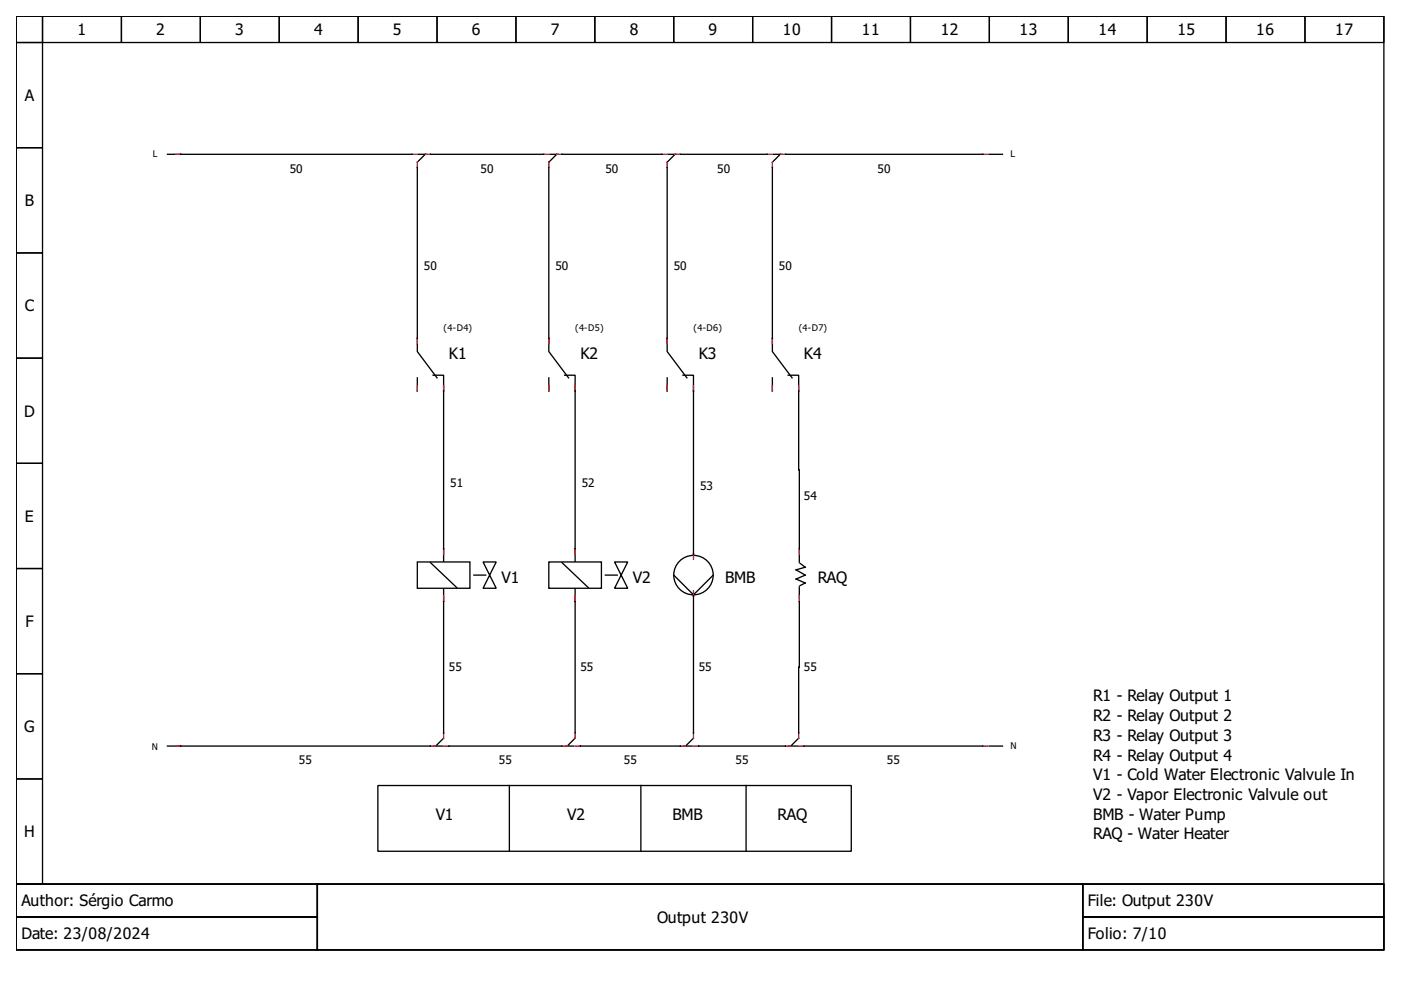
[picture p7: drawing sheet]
<svg xmlns="http://www.w3.org/2000/svg" width="297mm" height="210mm" viewBox="0 0 297 210" stroke-linecap="round" stroke-linejoin="round" font-family="sans-serif">
<g fill="none" stroke="#000" stroke-width=".28">
<path d="M3.4 3.4h290v184.1h-290zM3.4 3.4h5.6v5.6h-5.6zM3.4 9h5.6v22.3h-5.6zM9 3.4h16.7v5.6h-16.7zM25.7 3.4h16.8v5.6h-16.8zM42.5 3.4h16.7v5.6h-16.7zM59.2 3.4h16.7v5.6h-16.7zM75.9 3.4h16.8v5.6h-16.8zM92.7 3.4h16.7v5.6h-16.7zM109.4 3.4h16.7v5.6h-16.7zM126.1 3.4h16.7v5.6h-16.7zM142.8 3.4h16.8v5.6h-16.8z"/>
<path d="M159.6 3.4h16.7v5.6h-16.7zM176.3 3.4h16.7v5.6h-16.7zM193 3.4h16.8v5.6h-16.8zM209.8 3.4h16.7v5.6h-16.7zM226.5 3.4h16.7v5.6h-16.7zM243.2 3.4h16.8v5.6h-16.8zM260 3.4h16.7v5.6h-16.7zM276.7 3.4h16.7v5.6h-16.7zM3.4 31.3h5.6v22.3h-5.6zM35.5 32.7h2.8M3.4 53.6h5.6v22.3h-5.6zM3.4 75.9h5.6v22.3h-5.6z"/>
<path d="M88.5 71.7v2.8l4.2 5.6M91.8 79.6h2.3v3.3M116.4 71.7v2.8l4.1 5.6M119.7 79.6h2.2v3.3M3.4 98.2h5.6v22.3h-5.6zM88.5 80.1v2.8M116.4 80.1v2.8M121.9 116.4v11.1M3.4 120.5h5.6v22.3h-5.6zM3.4 142.8h5.6v22.4h-5.6zM92.1 158.2h1.7M94.1 156.5l-1.7 1.7"/>
<path d="M3.4 165.2h5.6v22.3h-5.6zM80.1 166.5h100.4v14h-100.4zM108 166.5v14M135.9 166.5v14M158.2 166.5v14M3.4 187.5h290v13.9h-290zM3.4 187.5h63.9v6.9h-63.9zM3.4 194.4h63.9v7h-63.9zM67.3 187.5h162.3v13.9h-162.3zM229.6 187.5h63.8v6.9h-63.8zM229.6 194.4h63.8v7h-63.8z"/>
</g>
<path d="M37.2 32.7h1.1M88.5 71.7v1.2M116.4 71.7v1.2M88.5 81.8v1.1M94.1 81.8v1.1M116.4 81.8v1.1M121.9 81.8v1.1M91.3 158.2h1.1M94.1 155.4v1.1M94.1 158.2h1.1" fill="none" stroke="#f00" stroke-width=".28"/>
<path d="M38.3 32.7h.1M88.5 71.7h.1M116.4 71.7h.1M88.5 82.9h.1M94.1 82.9h.1M116.4 82.9h.1M121.9 82.9h.1M91.3 158.2h.1M94.1 155.4h.1M95.2 158.2h.1" fill="none" stroke="#00f" stroke-width=".28"/>
<path d="M116.4 119.1h11.1v5.6h-11.1z" fill-rule="evenodd" fill="#fff" stroke="#000" stroke-width=".28"/>
<g fill="none" stroke="#000" stroke-width=".28">
<path d="M141.7 32.7h1.7M143.1 32.7l-1.6 1.7M209.8 32.7h2.8M94.1 116.4v11.1M119.1 119.3l5.6 5.3M130.3 119.1h2.8l-1.4 2.8zM169.5 116.9v2.3M169.6 119.4l1.1 .9-1.9 .5 1.9 1.1-1.9 .9 1.9 .8-1.1 .6M128.3 121.9h2.6M131.7 121.9l1.4 2.8h-2.8zM169.5 124.4v2.5M35.5 158.2h2.8"/>
<path d="M120 158.2h1.7M121.9 156.5l-1.6 1.7M145.1 158.2h1.7M147 156.5l-1.6 1.7M167.4 158.2h1.7M169.3 156.5l-1.6 1.7"/>
</g>
<g fill="none" stroke="#f00" stroke-width=".28">
<path d="M140.3 32.7h1.2M141.5 34.4v1.1M143.1 32.7h1.1M208.4 32.7h1.1M121.9 116.4v1.1M169.5 116.4v1.1M121.9 126.4v1.1M169.5 126.4v1.1M37.2 158.2h1.1M119.1 158.2h1.2M121.9 155.4v1.1M121.9 158.2h1.2"/>
<path d="M144.2 158.2h1.2M147 158.2h1.1M147 155.4v1.1M166.5 158.2h1.2M169.3 158.2h1.2M169.3 155.4v1.1"/>
</g>
<g fill="none" stroke="#00f" stroke-width=".28">
<path d="M140.3 32.7h.1M141.5 35.5h.1M144.2 32.7h.1M208.4 32.7h.1M121.9 116.4h.1M169.5 116.4h.1M121.9 127.5h.1M169.5 127.5h.1M38.3 158.2h.1M119.1 158.2h.1M121.9 155.4h.1M123.1 158.2h.1"/>
<path d="M144.2 158.2h.1M147 155.4h.1M148.1 158.2h.1M166.5 158.2h.1M169.3 155.4h.1M170.5 158.2h.1"/>
</g>
<path d="M88.5 119.1h11.1v5.6h-11.1z" fill-rule="evenodd" fill="#fff" stroke="#000" stroke-width=".28"/>
<path d="M91.3 119.3l5.5 5.3M102.4 119.1h2.8l-1.4 2.8zM100.5 121.9h2.5M103.8 121.9l1.4 2.8h-2.8zM209.8 158.2h2.8" fill="none" stroke="#000" stroke-width=".28"/>
<path d="M94.1 116.4v1.1M94.1 126.4v1.1M208.4 158.2h1.1" fill="none" stroke="#f00" stroke-width=".28"/>
<path d="M94.1 116.4h.1M94.1 127.5h.1M208.4 158.2h.1" fill="none" stroke="#00f" stroke-width=".28"/>
<circle cx="147" cy="121.9" r="4.2" fill="#fff" stroke="#000" stroke-width=".28"/>
<g fill="none" stroke="#000" stroke-width=".28">
<path d="M38.3 32.7h49.1M88.5 35.5v36.2M88.8 32.7h1.6M90.2 32.7l-1.7 1.7M91.3 32.7h23.9M116.4 35.5v36.2M116.6 32.7h1.7M118 32.7l-1.6 1.7M119.1 32.7h21.2M141.5 35.5v39l4.1 5.6M144.2 32.7h18.4M163.8 35.5v39l4.1 5.6"/>
<path d="M164 32.7h1.7M165.4 32.7l-1.6 1.7M166.5 32.7h41.9M144.8 79.6h2.2v38.2M167.1 79.6h2.2l.2 36.8M94.1 82.9v33.5M121.9 82.9v33.5M141.5 80.1v2.8M163.8 80.1v2.8M94.1 127.5v27.9M121.9 127.5v27.9M142.8 121.9l4.2 4.2"/>
<path d="M147 126.1v29.3M151.2 121.9l-4.2 4.2M169.5 127.5l-.2 27.9M38.3 158.2h53M95.2 158.2h23.9M123.1 158.2h21.1M148.1 158.2h18.4M170.5 158.2h37.9"/>
</g>
<g fill="none" stroke="#f00" stroke-width=".28">
<path d="M87.4 32.7h1.1M88.5 34.4v1.1M90.2 32.7h1.1M115.2 32.7h1.2M116.4 34.4v1.1M118 32.7h1.1M162.6 32.7h1.2M163.8 34.4v1.1M165.4 32.7h1.1M141.5 71.7v1.2M163.8 71.7v1.2M141.5 81.8v1.1"/>
<path d="M147 81.8v1.1M163.8 81.8v1.1M169.3 81.8v1.1M147 117.5v1.1M147 125.3v1.1"/>
</g>
<g fill="none" stroke="#00f" stroke-width=".28">
<path d="M87.4 32.7h.1M88.5 35.5h.1M91.3 32.7h.1M115.2 32.7h.1M116.4 35.5h.1M119.1 32.7h.1M162.6 32.7h.1M163.8 35.5h.1M166.5 32.7h.1M141.5 71.7h.1M163.8 71.7h.1M141.5 82.9h.1"/>
<path d="M147 82.9h.1M163.8 82.9h.1M169.3 82.9h.1M147 117.5h.1M147 126.4h.1"/>
</g>
<g font-size="3.3">
<text x="16.4" y="7.5">1</text>
<text x="33.1" y="7.5">2</text>
<text x="49.9" y="7.5">3</text>
<text x="66.6" y="7.5">4</text>
<text x="83.3" y="7.5">5</text>
<text x="100" y="7.5">6</text>
<text x="116.8" y="7.5">7</text>
<text x="133.5" y="7.5">8</text>
<text x="150.2" y="7.5">9</text>
<text x="166" y="7.5">10</text>
<text x="182.7" y="7.5">11</text>
<text x="199.4" y="7.5">12</text>
<text x="216.2" y="7.5">13</text>
<text x="232.9" y="7.5">14</text>
<text x="249.6" y="7.5">15</text>
<text x="266.4" y="7.5">16</text>
<text x="283.1" y="7.5">17</text>
<text x="5.3" y="21.4">A</text>
<text x="5.3" y="43.7">B</text>
<text x="5.3" y="66">C</text>
<text x="95.2" y="76.2">K1</text>
<text x="123.1" y="76.2">K2</text>
<text x="148.1" y="76.2">K3</text>
<text x="170.5" y="76.2">K4</text>
<text x="5.1" y="88.3">D</text>
<text x="5.3" y="110.6">E</text>
<text x="106.3" y="123.6">V1</text>
<text x="134.2" y="123.6">V2</text>
<text x="153.7" y="123.6">BMB</text>
<text x="173.4" y="123.6">RAQ</text>
<text x="5.4" y="132.9">F</text>
<text x="231.8" y="148.7">R1 - Relay Output 1</text>
<text x="5.1" y="155.3">G</text>
<text x="231.8" y="152.9">R2 - Relay Output 2</text>
<text x="231.8" y="157.1">R3 - Relay Output 3</text>
<text x="231.8" y="161.2">R4 - Relay Output 4</text>
<text x="231.8" y="165.4">V1 - Cold Water Electronic Valvule In</text>
<text x="92.4" y="173.8">V1</text>
<text x="120.3" y="173.8">V2</text>
<text x="142.6" y="173.8">BMB</text>
<text x="164.9" y="173.8">RAQ</text>
<text x="231.8" y="169.6">V2 - Vapor Electronic Valvule out</text>
<text x="231.8" y="173.8">BMB - Water Pump</text>
<text x="5.1" y="177.6">H</text>
<text x="231.8" y="178">RAQ - Water Heater</text>
<text x="4.6" y="192.2">Author: Sérgio Carmo</text>
<text x="139.4" y="195.7">Output 230V</text>
<text x="230.7" y="192.2">File: Output 230V</text>
<text x="4.6" y="199.2">Date: 23/08/2024</text>
<text x="230.7" y="199.2">Folio: 7/10</text>
</g>
<g font-size="2.5">
<text x="61.4" y="36.6">50</text>
<text x="101.9" y="36.6">50</text>
<text x="128.3" y="36.6">50</text>
<text x="152" y="36.6">50</text>
<text x="186.1" y="36.6">50</text>
<text x="89.9" y="57.3">50</text>
<text x="117.8" y="57.3">50</text>
<text x="142.8" y="57.3">50</text>
<text x="165.2" y="57.3">50</text>
<text x="95.4" y="103.3">51</text>
<text x="123.3" y="103.3">52</text>
<text x="148.4" y="103.8">53</text>
<text x="170.5" y="106">54</text>
<text x="95.2" y="142.3">55</text>
<text x="123.1" y="142.3">55</text>
<text x="148.1" y="142.3">55</text>
<text x="170.5" y="142.3">55</text>
<text x="63.4" y="162.1">55</text>
<text x="105.8" y="162.1">55</text>
<text x="132.3" y="162.1">55</text>
<text x="156" y="162.1">55</text>
<text x="188" y="162.1">55</text>
</g>
<g font-size="2">
<text x="32.4" y="33.3">L</text>
<text x="214.2" y="33.3">L</text>
<text x="94.1" y="70.1">(4-D4)</text>
<text x="121.9" y="70.1">(4-D5)</text>
<text x="147" y="70.1">(4-D6)</text>
<text x="169.3" y="70.1">(4-D7)</text>
<text x="32.2" y="159">N</text>
<text x="214.2" y="158.7">N</text>
</g>
</svg>
